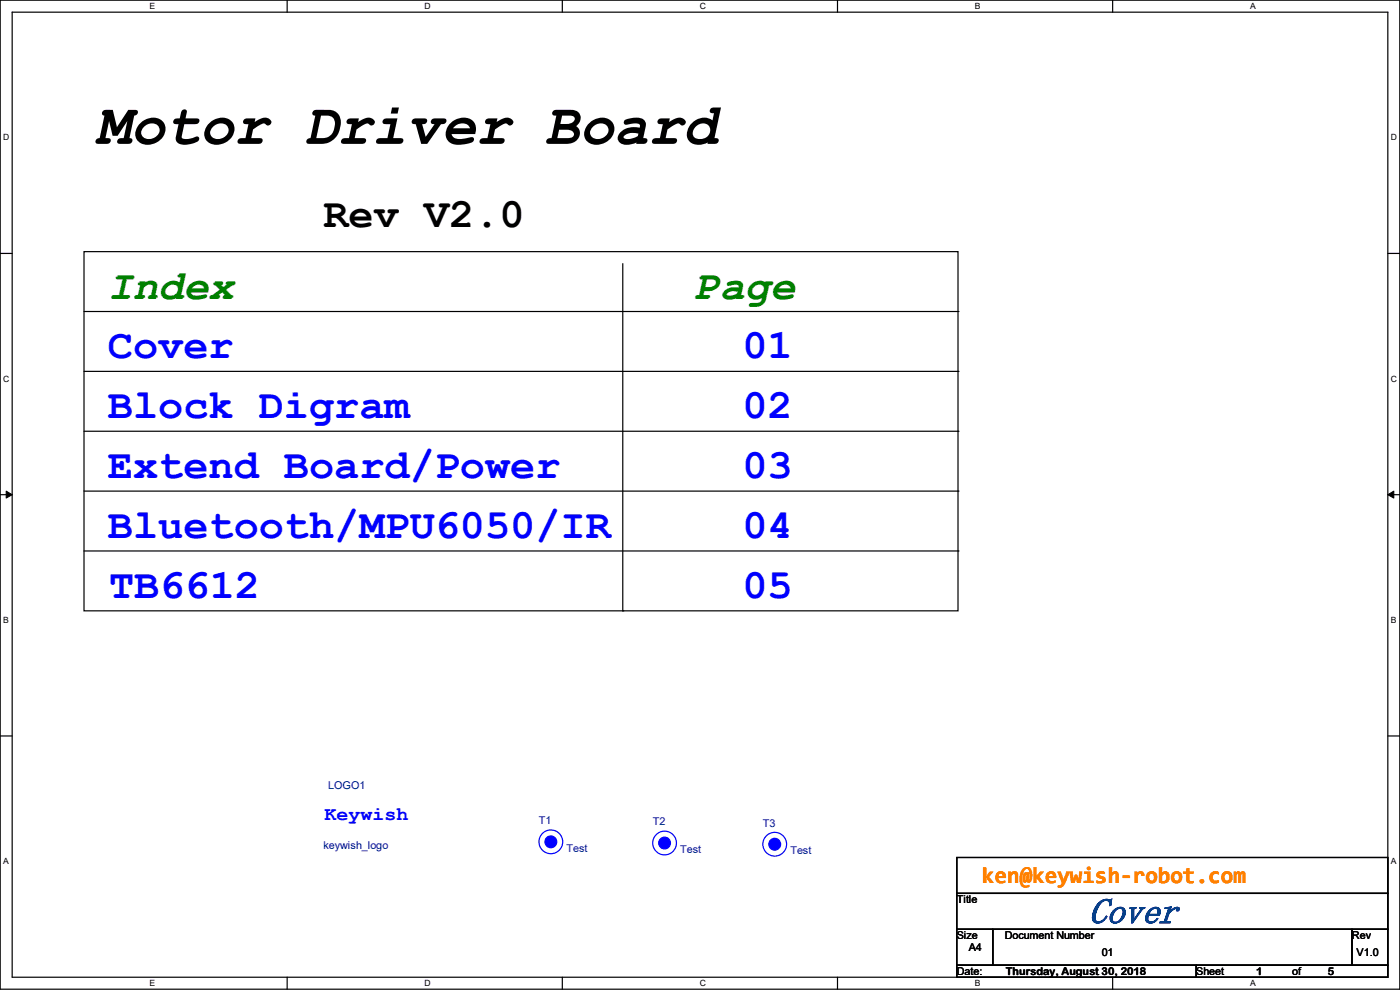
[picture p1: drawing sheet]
<svg xmlns="http://www.w3.org/2000/svg" width="297mm" height="210mm" viewBox="0 0 297 210" stroke-linecap="round" stroke-linejoin="round" font-family="sans-serif">
<path d="M0 0h297v209.8h-297zM2.6 2.6h291.8v204.7h-291.8z" fill="none" stroke="#000" stroke-width=".25"/>
<g fill="#fff">
<path d="M31.7 .3h1.2v2h-1.2z"/>
<path d="M31.7 207.6h1.2v1.9h-1.2z"/>
</g>
<path d="M60.9 0v2.6M60.9 207.3v2.5" fill="none" stroke="#000" stroke-width=".25"/>
<g fill="#fff">
<path d="M90.1 .3h1.3v2h-1.3z"/>
<path d="M90.1 207.6h1.3v1.9h-1.3z"/>
</g>
<path d="M119.3 0v2.6M119.3 207.3v2.5" fill="none" stroke="#000" stroke-width=".25"/>
<g fill="#fff">
<path d="M148.5 .3h1.2v2h-1.2z"/>
<path d="M148.5 207.6h1.2v1.9h-1.2z"/>
</g>
<path d="M177.7 0v2.6M177.7 207.3v2.5" fill="none" stroke="#000" stroke-width=".25"/>
<g fill="#fff">
<path d="M206.8 .3h1.2v2h-1.2z"/>
<path d="M206.8 207.6h1.2v1.9h-1.2z"/>
</g>
<path d="M236.1 0v2.6M236.1 207.3v2.5" fill="none" stroke="#000" stroke-width=".25"/>
<g fill="#fff">
<path d="M265.2 .3h1.2v2h-1.2z"/>
<path d="M265.2 207.6h1.2v1.9h-1.2z"/>
<path d="M.7 28.2h1.2v1.9h-1.2z"/>
<path d="M295.1 28.2h1.2v1.9h-1.2z"/>
<path d="M.7 79.3h1.2v2h-1.2z"/>
<path d="M295.1 79.3h1.2v2h-1.2z"/>
</g>
<path d="M0 53.8h2.6M294.4 53.8h2.6" fill="none" stroke="#000" stroke-width=".25"/>
<g fill="#fff">
<path d="M.7 130.5h1.2v2h-1.2z"/>
<path d="M295.1 130.5h1.1v2h-1.1z"/>
</g>
<path d="M0 104.9h2.6M294.4 104.9h2.6" fill="none" stroke="#000" stroke-width=".25"/>
<path d="M1.3 104.2l1.3 .7-1.3 .8zM294.4 104.9l1.3-.7v1.5z" fill="#000" stroke="#000" stroke-width=".21"/>
<g fill="#fff">
<path d="M.7 181.7h1.2v2h-1.2z"/>
<path d="M295.1 181.7h1.1v2h-1.1z"/>
</g>
<g fill="none" stroke="#000" stroke-width=".25">
<path d="M17.8 53.4h185.4v76.2h-185.4zM132.1 55.9v73.7M17.8 78.8h185.4M17.8 66.1h185.4M203.2 78.8h.1M203.2 66.1h.1M17.8 91.5h185.4M203.2 91.5h.1M17.8 104.2h185.4M17.8 116.9h185.4M203.2 104.2h.1M203.2 116.9h.1"/>
<path d="M132.1 129.6h.1M0 156.1h2.6M294.4 156.1h2.6M203 181.9h91.4v7.6h-91.4zM203 189.5h91.4v7.6h-91.4zM203 197.1h7.6v7.7h-7.6zM210.6 197.1h76.2v7.7h-76.2zM286.8 197.1h7.6v7.7h-7.6zM203 204.8h50.8v2.5h-50.8zM253.8 204.8h40.6v2.5h-40.6z"/>
</g>
<g fill="#00f" stroke="#00f" stroke-width=".25">
<circle cx="141" cy="178.8" r="1.25"/>
<circle cx="116.9" cy="178.6" r="1.25"/>
<circle cx="164.4" cy="179.1" r="1.25"/>
</g>
<g fill="none" stroke="#00f" stroke-width=".25">
<circle cx="116.9" cy="178.6" r="2.52"/>
<circle cx="141" cy="178.8" r="2.52"/>
<circle cx="164.4" cy="179.1" r="2.52"/>
</g>
<text font-size="12.2" x="20.4" y="30.5">Motor Driver Board</text>
<text font-size="8.9" x="68.6" y="48.1">Rev V2.0</text>
<g font-size="8.9" fill="#008000">
<text x="22.9" y="63.4">Index</text>
<text x="147.4" y="63.4">Page</text>
</g>
<g font-size="8.9" fill="#00f">
<text x="22.9" y="76">Cover</text>
<text x="157.5" y="76">01</text>
<text x="22.9" y="88.7">Block Digram</text>
<text x="157.5" y="88.7">02</text>
<text x="22.9" y="101.4">Extend Board/Power</text>
<text x="157.5" y="101.4">03</text>
<text x="22.9" y="114.1">Bluetooth/MPU6050/IR</text>
<text x="157.5" y="114.1">04</text>
<text x="23.2" y="126.8">TB6612</text>
<text x="157.5" y="126.8">05</text>
</g>
<text font-size="7.8" fill="#004080" x="230.9" y="195.9">Cover</text>
<text font-size="4.8" fill="#ff8000" x="208.3" y="187.4">ken@keywish-robot.com</text>
<text font-size="4.1" fill="#00f" x="68.9" y="173.9">Keywish</text>
<g font-size="2.3" fill="#000080">
<text x="69.6" y="167.5">LOGO1</text>
<text x="114.3" y="174.8">T1</text>
<text x="138.5" y="175.1">T2</text>
<text x="161.8" y="175.3">T3</text>
<text x="68.6" y="180.2">keywish_logo</text>
<text x="120.2" y="180.7">Test</text>
<text x="144.3" y="180.9">Test</text>
<text x="167.7" y="181.2">Test</text>
</g>
<g font-size="2.3">
<text x="203" y="191.6">Title</text>
<text x="203" y="199.2">Size</text>
<text x="205.5" y="201.8">A4</text>
<text x="213.1" y="199.2">Document Number</text>
<text x="233.7" y="202.8">01</text>
<text x="286.8" y="199.2">Rev</text>
<text x="287.8" y="202.8">V1.0</text>
<text x="203" y="206.8">Date:</text>
<text x="213.4" y="206.9">Thursday, August 30, 2018</text>
<text x="253.8" y="206.8">Sheet</text>
<text x="266.5" y="206.9">1</text>
<text x="274.1" y="206.8">of</text>
<text x="281.7" y="206.9">5</text>
</g>
<g font-size="1.8">
<text x="31.7" y="1.9">E</text>
<text x="90.1" y="1.9">D</text>
<text x="148.5" y="1.9">C</text>
<text x="206.8" y="1.9">B</text>
<text x="265.2" y="1.9">A</text>
<text x=".7" y="29.8">D</text>
<text x="295.1" y="29.8">D</text>
<text x=".7" y="80.9">C</text>
<text x="295.1" y="80.9">C</text>
<text x=".7" y="132.1">B</text>
<text x="295.1" y="132.1">B</text>
<text x=".7" y="183.3">A</text>
<text x="295.1" y="183.3">A</text>
<text x="31.7" y="209.2">E</text>
<text x="90.1" y="209.2">D</text>
<text x="148.5" y="209.2">C</text>
<text x="206.8" y="209.2">B</text>
<text x="265.2" y="209.2">A</text>
</g>
</svg>
